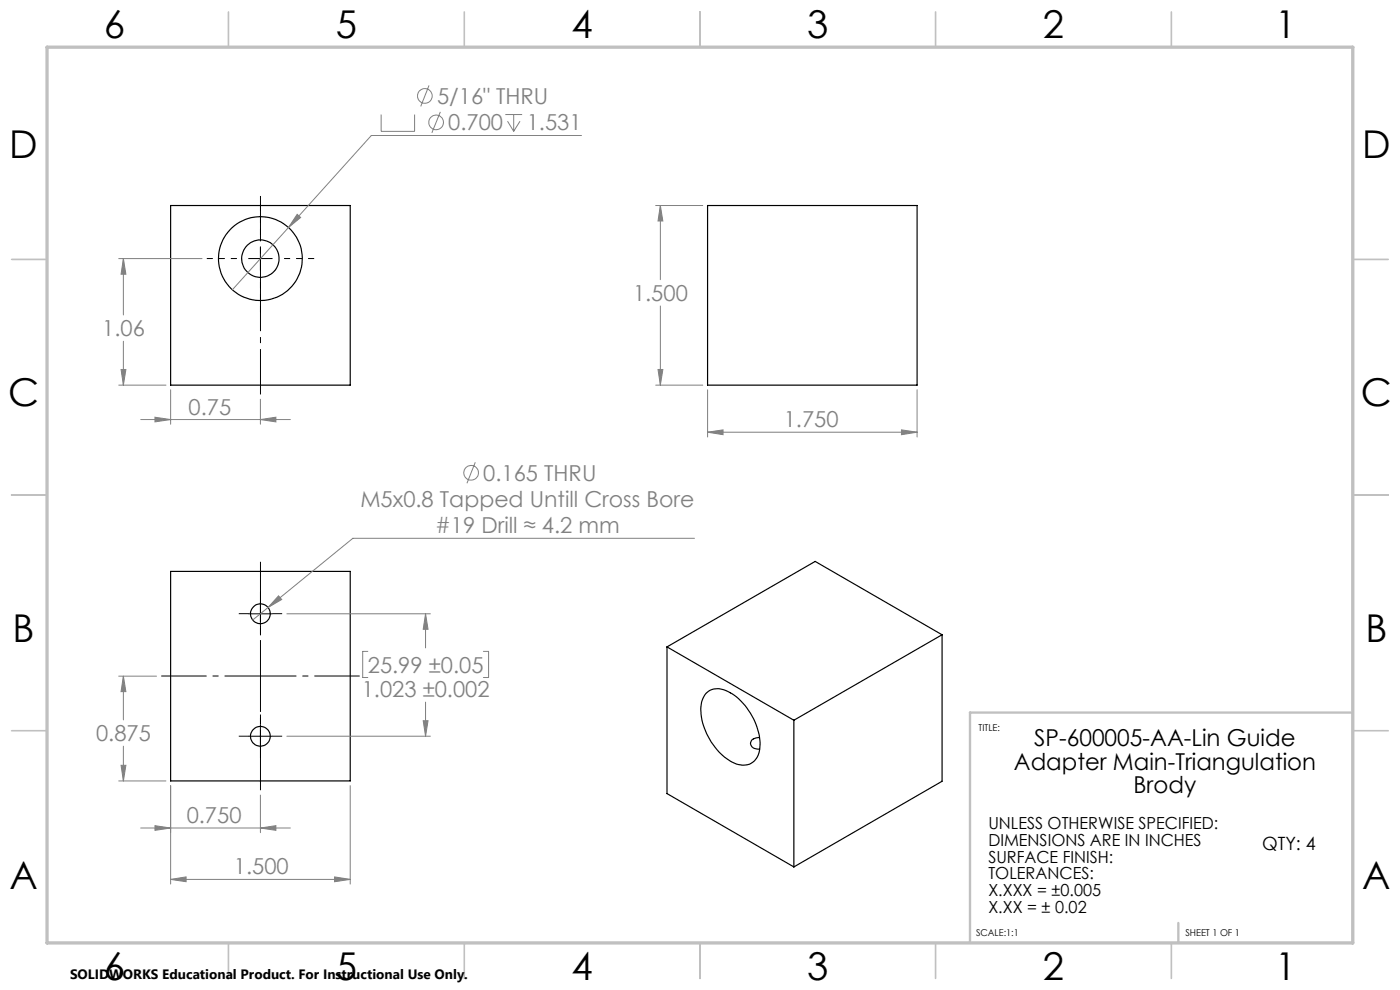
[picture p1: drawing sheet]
<svg xmlns="http://www.w3.org/2000/svg" width="297mm" height="210mm" viewBox="0 0 297 210" stroke-linecap="round" stroke-linejoin="round" font-family="sans-serif">
<g fill="none" stroke="#000" stroke-width=".25">
<path d="M36.2 43.6h38.1v38.1h-38.1zM150.1 43.6h44.5v38.1h-44.5zM36.2 121.2h38.1v44.5h-38.1zM141.5 137.2v31.1l26.9 15.6M141.5 137.2l26.9 15.6M199.8 134.6l-31.4 18.2M199.8 134.6v31.1l-31.4 18.2M199.8 134.6l-26.9-15.5-31.4 18.1M149.8 147.1a4 4 0 0 1 5.1-.1 13.5 13.5 0 0 1 6.3 11.7 3.6 3.6 0 0 1-5.6 3.1 13.4 13.4 0 0 1-6.8-12.4l.4-1.3zM161.1 156.4a1.61 1.61 0 0 0-1.9 1.4 1.59 1.59 0 0 0 1.9 1.1M168.4 152.8v31.1"/>
<circle cx="55.2" cy="54.9" r="4"/>
<circle cx="55.2" cy="54.9" r="8.9"/>
<circle cx="55.2" cy="130.2" r="2.1"/>
<circle cx="55.2" cy="156.2" r="2.1"/>
</g>
<g fill="none" stroke="#808080" stroke-width=".21">
<path d="M91 18.1l-1.7 4.5M80.9 24.3v3.6h7v-3.6M93.4 23.7l-1.8 4.5M107.2 24.3h3.6M107.7 25.7l1.3 2.2M109 24.3v3.6M110.3 25.7l-1.3 2.2M123.4 28.7h-44.6l-29.5 32.8M25.2 54.8h17.7M26.2 54.8l.5 3.4h-1zM26.2 54.8v12M63 45.5l.8 .6-2.6 2.2z"/>
<path d="M139.1 43.6h10M140.1 43.6l.5 3.3h-1zM140.1 43.6v15.7M25.7 78.4h1l-.5 3.3zM26.2 72.4v9.3M139.6 78.4h1l-.5 3.3zM140.1 64.9v16.8M25.2 81.7h10M29.8 89h31.8M32.9 88.5l3.3 .5-3.3 .5zM36.2 82.7v7.3M55.2 89l3.3-.5v1z"/>
<path d="M55.2 84.7v5.3M100.8 98.1l-1.7 4.4M139.1 81.7h10M150.1 91.7l3.3-.5v1zM150.1 82.7v10M150.1 91.7h44.5M191.2 91.2l3.4 .5-3.4 .5zM194.6 82.7v10M147.3 114.2h-72.4l-21.3 17.3M59.1 126.4l.7 .8-2.9 1.7zM60.9 130.2h30.4M78 138.2h-1.1v5.5h1.1"/>
<path d="M90.3 130.2l.5 3.3h-1zM90.3 130.2v7.2M102.6 138.2h1v5.5h-1M25.2 143.4h8M26.2 143.4l.5 3.3h-1zM26.2 143.4v9.3M26.2 158.3v7.4M60.9 156.2h30.4M89.8 152.9h1l-.5 3.3zM90.3 148.9v7.3M25.2 165.7h10M25.7 162.3h1l-.5 3.4z"/>
<path d="M29.8 175.6h31.8M32.9 175.1l3.3 .5-3.3 .5zM36.2 166.6v20.9M55.2 175.6l3.3-.5v1zM55.2 168.7v7.9M74.3 166.6v20.9M36.2 186.5l3.3-.5v1zM36.2 186.5h38.1M71 186l3.3 .5-3.3 .5z"/>
<circle cx="90.1" cy="20.4" r="1.56"/>
<circle cx="92.5" cy="26" r="1.56"/>
<circle cx="99.9" cy="100.3" r="1.56"/>
</g>
<path d="M55.3 83.7v-42.1M34.2 143.4h42.1" fill="none" stroke="#000" stroke-width=".21" stroke-dasharray="15.2 1.3 1.3 1.3" stroke-dashoffset="5.6" stroke-linecap="butt"/>
<path d="M50.3 54.8h-6.4M55.3 49.8v-6.3M60.3 54.8h6.3" fill="none" stroke="#000" stroke-width=".21" stroke-dasharray="15.2 1.3 1.3 1.3" stroke-dashoffset="14" stroke-linecap="butt"/>
<path d="M55.3 59.8v6.4" fill="none" stroke="#000" stroke-width=".21" stroke-dasharray="15.2 1.3 1.3 1.3" stroke-dashoffset="13.9" stroke-linecap="butt"/>
<path d="M55.3 167.6v-48.4" fill="none" stroke="#000" stroke-width=".21" stroke-dasharray="15.2 1.3 1.3 1.3" stroke-dashoffset="2.4" stroke-linecap="butt"/>
<path d="M52.8 130.2h-2.1M55.3 127.7v-2.1M55.3 132.7v2.1M57.8 130.2h2.1M52.8 156.2h-2.1M55.3 153.7v-2.1M55.3 158.7v2.1M57.8 156.2h2.1" fill="none" stroke="#000" stroke-width=".21" stroke-dasharray="15.2 1.3 1.3 1.3" stroke-linecap="butt"/>
<path d="M52.7 54.8h5M55.2 52.3v5.1M52.7 130.2h5M55.2 127.7v5M52.7 156.2h5M55.2 153.7v5" fill="none" stroke="#000" stroke-width=".21"/>
<g fill="none" stroke="#c0c0c0" stroke-width=".35">
<path d="M48.5 2.5v7.5M98.5 2.5v7.5M148.5 2.5v7.5M198.5 2.5v7.5M248.5 2.5v7.5M2.5 55h7.5M287 55h7.5M2.5 105h7.5M287 105h7.5M2.5 155h7.5M287 155h7.5M48.5 200v7.5"/>
<path d="M98.5 200v7.5M148.5 200v7.5M198.5 200v7.5M248.5 200v7.5"/>
</g>
<path d="M287 151.2h-81.2v48.8M250 195.8v4.2" fill="none" stroke="#c0c0c0" stroke-width=".5"/>
<path d="M10 10h277v190h-277z" fill="none" stroke="#c0c0c0" stroke-width=".7"/>
<g fill="#808080">
<path d="M55.2 89l3.3-.5v1zM32.9 88.5l3.3 .5-3.3 .5zM55.2 175.6l3.3-.5v1zM32.9 175.1l3.3 .5-3.3 .5z"/>
<path d="M63 45.5l-1.8 2.8 2.6-2.2zM26.2 54.8l.5 3.4h-1zM25.7 78.4h1l-.5 3.3zM140.1 43.6l.5 3.3h-1zM139.6 78.4h1l-.5 3.3zM90.3 130.2l.5 3.3h-1zM89.8 152.9h1l-.5 3.3zM26.2 143.4l.5 3.3h-1zM25.7 162.3h1l-.5 3.4zM36.2 186.5l3.3-.5v1zM71 186l3.3 .5-3.3 .5zM59.1 126.4l-2.2 2.5 2.9-1.7z"/>
<path d="M150.1 91.7l3.3-.5v1zM191.2 91.2l3.4 .5-3.4 .5z"/>
</g>
<g font-size="8.1">
<text x="22" y="8">6</text>
<text x="71.2" y="8">5</text>
<text x="121.2" y="8">4</text>
<text x="171.2" y="8">3</text>
<text x="221.2" y="8">2</text>
<text x="270.5" y="8">1</text>
<text x="2" y="33.6">D</text>
<text x="289" y="33.6">D</text>
<text x="1.7" y="86.1">C</text>
<text x="288.7" y="86.1">C</text>
<text x="2.7" y="136.1">B</text>
<text x="289.7" y="136.1">B</text>
<text x="2" y="188.6">A</text>
<text x="289" y="188.6">A</text>
<text x="22" y="208">6</text>
<text x="71.2" y="208">5</text>
<text x="121.2" y="208">4</text>
<text x="171.2" y="208">3</text>
<text x="221.2" y="208">2</text>
<text x="270.5" y="208">1</text>
</g>
<g font-size="4.9">
<text x="219.4" y="158.3">SP-600005-AA-Lin Guide</text>
<text x="215.1" y="163.3">Adapter Main-Triangulation</text>
<text x="240.5" y="168.2">Brody</text>
</g>
<g font-size="4.7" fill="#808080">
<text x="92.7" y="22">5/16&quot; THRU</text>
<text x="95.1" y="27.7">0.700</text>
<text x="111.7" y="27.7">1.531</text>
<text x="134.3" y="63.9">1.500</text>
<text x="21.7" y="71.3">1.06</text>
<text x="40" y="88">0.75</text>
<text x="166.3" y="90.7">1.750</text>
<text x="102.5" y="102">0.165 THRU</text>
<text x="76.5" y="107.6">M5x0.8 Tapped Untill Cross Bore</text>
<text x="92.3" y="113.2">#19 Drill ≈ 4.2 mm</text>
<text x="78" y="142.7">25.99 ±0.05</text>
<text x="76.7" y="147.9">1.023 ±0.002</text>
<text x="20.4" y="157.3">0.875</text>
<text x="39.6" y="174.6">0.750</text>
<text x="49.6" y="185.5">1.500</text>
</g>
<text font-size="3.9" x="267.7" y="180.3">QTY: 4</text>
<g font-size="3.5">
<text x="209.7" y="175.9">UNLESS OTHERWISE SPECIFIED:</text>
<text x="209.7" y="179.5">DIMENSIONS ARE IN INCHES</text>
<text x="209.7" y="183">SURFACE FINISH:</text>
<text x="209.7" y="186.5">TOLERANCES:</text>
<text x="209.7" y="190.1">X.XXX = ±0.005</text>
<text x="209.7" y="193.6">X.XX = ± 0.02</text>
</g>
<text font-size="2.9" x="14.9" y="207.6">SOLIDWORKS Educational Product. For Instructional Use Only.</text>
<g font-size="2">
<text x="207.6" y="155.1">TITLE:</text>
<text x="207.1" y="198.6">SCALE:1:1</text>
<text x="251.5" y="198.6">SHEET 1 OF 1</text>
</g>
</svg>
